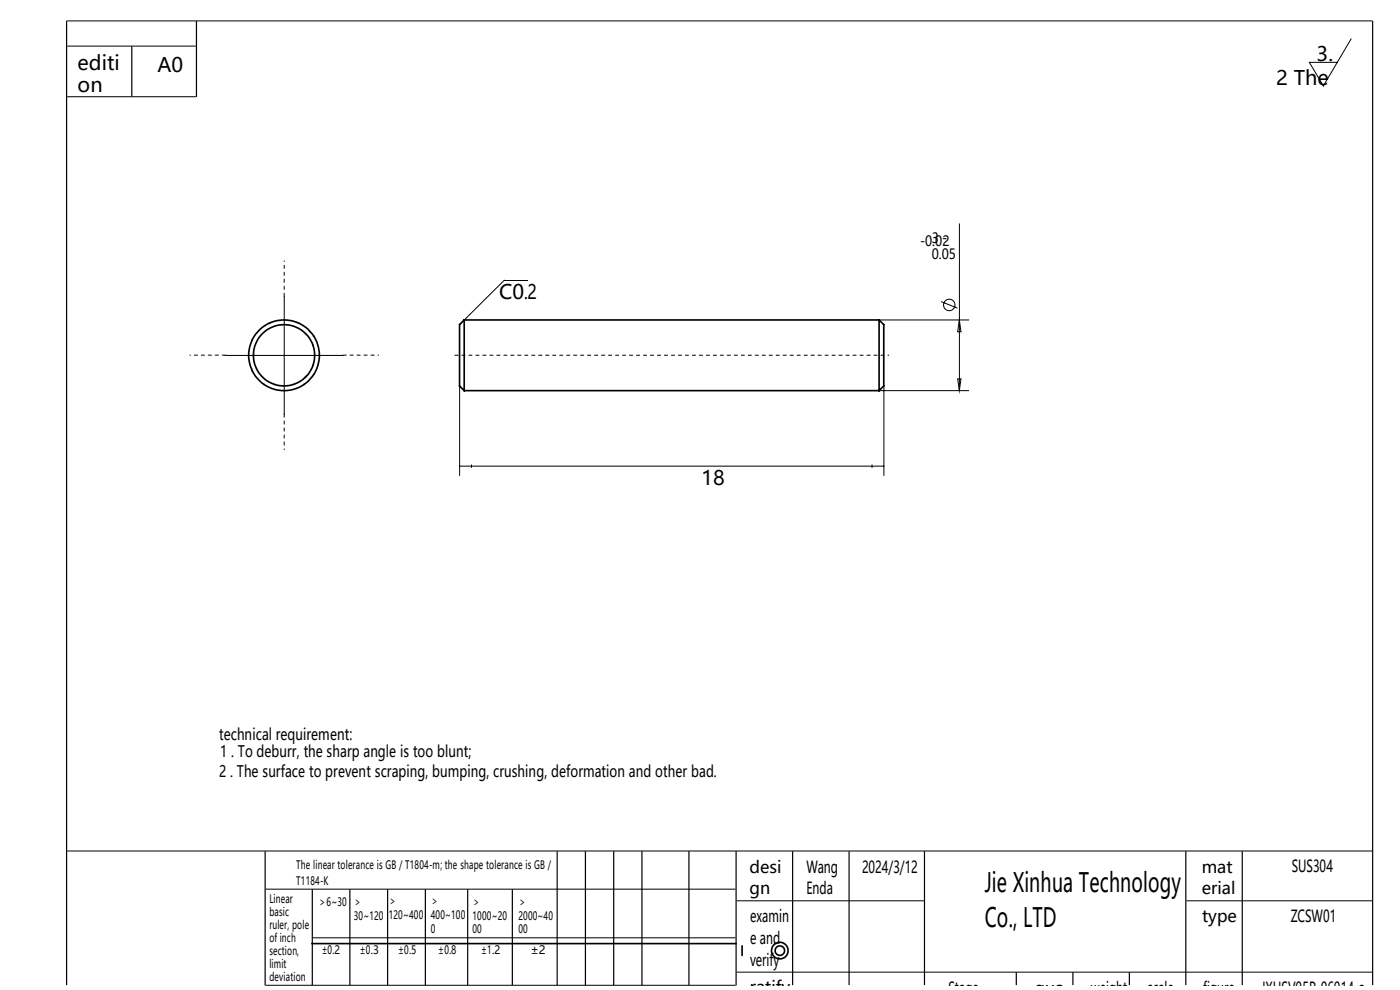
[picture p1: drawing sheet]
<svg xmlns="http://www.w3.org/2000/svg" width="297mm" height="210mm" viewBox="0 0 297 210" stroke-linecap="round" stroke-linejoin="round" font-family="sans-serif">
<g fill="#000">
<path d="M98.4 67.8l8.7-8.4-8.5 8.5z"/>
<path d="M277.7 13.2h.2l2.9 5.1zM277.7 13.2h6.1l-6 .1zM286.6 8.2l.1 .1-6 10zM286.2 -.1h3.2zM286.2 -.1h6.1zM289.2 -.1h6.1zM239.7 -.1h3.2zM239.7 -.1h6.1zM242.7 -.1h6.1zM229.3 -.1h3.2zM229.3 -.1h6.1zM232.3 -.1h6.1zM215.1 -.1h9.4zM215.1 -.1h9.4zM205.8 -.1h9.5z"/>
<path d="M60.2 62.1l.2 .1-.1 .8zM60.2 60.7h.2l-.1 .8zM60.2 59.2h.2l-.1 .8zM60.2 57.7l.2 .1-.1 .7zM60.2 56.2l.2 .1-.1 .7zM60.2 55.4a.14 .14 0 0 1 .2 0 .14 .14 0 0 1-.2 0zM47.1 75.3h.8l-.7 .1zM45.6 75.3h.8l-.7 .1zM44.1 75.3h.8l-.7 .1zM42.6 75.3h.9l-.8 .1zM41.2 75.3h.8l-.8 .1zM40.2 75.3a.15 .15 0 0 1 .3 0 .15 .15 0 0 1-.3 0zM60.2 87.8h.2l-.1 .8zM60.2 89.2l.2 .1-.1 .8zM60.2 90.7l.2 .1-.1 .7zM60.2 92.2l.2 .1-.1 .7zM60.2 93.7l.2 .1-.1 .7zM60.1 95.3a.15 .15 0 0 1 .3 0 .15 .15 0 0 1-.3 0zM72.7 75.3h.8l-.7 .1zM74.2 75.3h.8l-.7 .1zM75.7 75.3h.8l-.7 .1zM77.2 75.3h.8l-.8 .1zM78.6 75.3h.9l-.8 .1zM80.1 75.4a.15 .15 0 0 1 .3 0 .15 .15 0 0 1-.3 0z"/>
<path d="M60.2 62.8l.2 .1-.1 12.6zM47.7 75.3l12.7 .1-12.6 .1zM60.2 75.3l.2 .1-.1 12.6zM60.2 75.3l12.7 .1-12.6 .1z"/>
<path d="M66.4 79.3l.3 .1a5.3 5.3 0 0 1-2.3 2.3v-.3l.8-.6zM53.4 78.5h.2l.8 1.3 1.7 1.6v.3a5.8 5.8 0 0 1-2.7-3.2zM54.7 70a4 4 0 0 1 2.7-1.6v.2l-2 1.3-1 1.1-.8 1.2h-.3a4.3 4.3 0 0 1 1.4-2.2zM63.2 68.4a5.8 5.8 0 0 1 3.5 3h-.3l-1.6-1.8-1.6-1zM55.4 70.8a6.7 6.7 0 0 1 5.3-2.1 6.4 6.4 0 0 1 5.8 4.6h-.3l-1-1.9-1-.9-1-.7-1.7-.6-1.2-.2-1.7 .3-1.6 .7-1.4 1.1-.8 1-.6 1.6-.3 1.7 .2 1.3 .5 1.6 .8 1.1 1.2 1.1 1.6 .9v.2a6.3 6.3 0 0 1-4.6-5.8 6.6 6.6 0 0 1 1.8-5zM62.3 81.4l1.2-.6 1.1-.8 .8-1 .8-1.6h.3a5.9 5.9 0 0 1-4.2 4.2z"/>
<path d="M67.6 75.3l.2-.1a5.8 5.8 0 0 1-1.3 4.4l-.1-.2 .7-1.3 .2-.9zM55.9 81.4l1.8 .8 2.3 .5 1.9-.2 1.3-.4 1.3-.7 .2 .1a6.7 6.7 0 0 1-5.7 1.4 5.3 5.3 0 0 1-3.2-1.4zM53.4 72l.2-.1 .1 .2-.6 1.9-.2 1.8 .3 1.4 .5 1.4-.2 .2a7.2 7.2 0 0 1-.1-6.8zM57.1 68.4l1.9-.6a6.1 6.1 0 0 1 4.5 .7l-.2 .2-1.4-.5-1.4-.2-1.9 .2-1.3 .5-.2-.1zM66.4 71.2l.1-.1a5.9 5.9 0 0 1 1.3 4.5l-.2-.2-.2-1.4-.3-1.4zM66.3 73.1l.1-.1a3.9 3.9 0 0 1 .4 2.6l-.2-.2zM57.9 81.4l2.4 .3 2.1-.4 .2 .1-.1 .2-.5 .2-1.3 .2a3.5 3.5 0 0 1-2.8-.5zM66.6 75.3h.3v1l-.4 1.3-.1 .1-.2-.2z"/>
<path d="M96.4 75.3l.9 .1-.8 .1zM97.9 75.3l.8 .1-.7 .1zM99.4 75.3l.8 .1-.7 .1zM100.9 75.3l.8 .1-.7 .1zM102.4 75.3l.8 .1-.8 .1zM103.9 75.3l.8 .1-.8 .1zM105.3 75.3l.9 .1-.8 .1zM106.8 75.3l.8 .1-.7 .1zM108.3 75.3l.8 .1-.7 .1zM109.8 75.3l.8 .1-.7 .1zM111.3 75.3l.8 .1-.8 .1zM112.7 75.3l.9 .1-.8 .1zM114.2 75.3l.8 .1-.7 .1zM115.7 75.3l.8 .1-.7 .1zM117.2 75.3l.8 .1-.7 .1zM118.7 75.3l.8 .1-.8 .1zM120.2 75.3l.8 .1-.8 .1zM121.6 75.3l.9 .1-.8 .1zM123.1 75.3l.8 .1-.7 .1zM124.6 75.3l.8 .1-.7 .1zM126.1 75.3l.8 .1-.7 .1zM127.6 75.3l.8 .1-.8 .1zM129 75.3l.9 .1-.8 .1zM130.5 75.3l.8 .1-.7 .1zM132 75.3l.8 .1-.7 .1zM133.5 75.3l.8 .1-.7 .1zM135 75.3l.8 .1-.8 .1zM136.5 75.3l.8 .1-.8 .1zM137.9 75.3l.8 .1-.7 .1zM139.4 75.3l.8 .1-.7 .1zM140.9 75.3l.8 .1-.7 .1zM142.4 75.3l.8 .1-.7 .1zM143.9 75.3l.8 .1-.8 .1zM145.3 75.3l.9 .1-.8 .1zM146.8 75.3l.8 .1-.7 .1zM148.3 75.3l.8 .1-.7 .1zM149.8 75.3l.8 .1-.7 .1zM151.3 75.3l.8 .1-.8 .1zM152.7 75.3l.9 .1-.8 .1zM154.2 75.3l.8 .1-.7 .1zM155.7 75.3l.8 .1-.7 .1zM157.2 75.3l.8 .1-.7 .1zM158.7 75.3l.8 .1-.8 .1zM160.2 75.3l.8 .1-.8 .1zM161.6 75.3l.9 .1-.8 .1zM163.1 75.3l.8 .1-.7 .1zM164.6 75.3l.8 .1-.7 .1zM166.1 75.3l.8 .1-.7 .1zM167.6 75.3l.8 .1-.8 .1zM169 75.3l.9 .1-.8 .1zM170.5 75.3l.8 .1-.7 .1zM172 75.3l.8 .1-.7 .1zM173.5 75.3l.8 .1-.7 .1zM175 75.3l.8 .1-.8 .1zM176.5 75.3l.8 .1-.8 .1zM177.9 75.3l.9 .1-.8 .1zM179.4 75.3l.8 .1-.7 .1zM180.9 75.3l.8 .1-.7 .1zM182.4 75.3l.8 .1-.7 .1zM183.9 75.3l.8 .1-.8 .1zM185.3 75.3l.9 .1-.8 .1zM186.8 75.3l.8 .1-.7 .1zM188.3 75.3h.3v.1l-.3 .1z"/>
<path d="M98.4 67.8h.2v.2l-1 1h-.2v-.3zM97.4 81.8h.2l1 .9v.3h-.2l-1-1zM98.3 67.8l88.2-.1 .2 .2-.2 .1h-88zM98.3 82.8l88.2-.1 .2 .2-.2 .1h-88zM187.4 81.8h.2v.2l-1 1h-.2v-.3zM186.4 67.8h.2l1 .9v.3h-.2l-1-1zM97.4 68.7h.1a4 4 0 0 1 .2 2.2v8.9a4 4 0 0 1-.2 2.2h-.1a4 4 0 0 1-.1-2.2zM98.3 67.8l.2-.1 .2 .2v14.8a.22 .22 0 0 1-.1 .3 .22 .22 0 0 1-.3 0 .22 .22 0 0 1 0-.3zM186.4 67.8l.1-.1 .2 .2v14.8a.22 .22 0 0 1-.1 .3 .22 .22 0 0 1-.3 0 .22 .22 0 0 1 0-.3zM187.3 68.8l.2-.1a4 4 0 0 1 .2 2.2v8.9a4 4 0 0 1-.2 2.2h-.1a4 4 0 0 1-.1-2.2z"/>
<path d="M200.3 64.7a1.11 1.11 0 0 0 2.2 0 1.11 1.11 0 0 0-2.2 0zM200 64.7a1.35 1.35 0 0 1 2.7 0 1.35 1.35 0 0 1-2.7 0zM199.7 63.9l3.5 1.4-.1 .2-3.5-1.4z"/>
<path d="M186.5 82.8l19.1 .1-19.1 .1zM186.5 67.8l19.1 .1-19.1 .1zM203.5 67.8l.1 .1-.1 15.1zM203.5 47.4l.1 .1-.1 20.5zM97.4 81.8l.2 .1-.1 19.1zM187.4 81.8l.2 .1-.1 19.1zM97.4 98.8l90.2 .1-90.1 .1z"/>
<path d="M203 80.3h1l-.5 3.3zM203.3 80.4l.3 2.5h-.2l.4-2.5 .1 .1h-.7zM203.5 67.1l.5 3.4h-1zM203.4 67.9h.2l-.3 2.5-.1-.1h.7l-.1 .1zM99.9 98.5h.2v.8h-.2zM184.9 98.5h.2v.8h-.2z"/>
<path d="M66 200.1l90.2-.1 .1 .2-.1 .1h-90zM157.3 200.6l.2-.1 .1 .2v2l-.2 .1-.1-.1z"/>
<path d="M164.6 201.7a.85 .85 0 0 0 1.7 0 .85 .85 0 0 0-1.7 0zM164.3 201.7a1.18 1.18 0 0 1 2.3 0 1.18 1.18 0 0 1-2.3 0zM163.9 201.6a1.58 1.58 0 0 0 3.1 0 1.58 1.58 0 0 0-3.1 0zM163.5 201.7a1.95 1.95 0 0 1 3.9 0 1.95 1.95 0 0 1-3.9 0z"/>
</g>
<path d="M14.3 9.8h27.3M14.3 4.4h276.8M14.3 20.5h27.3M106.9 59.5h5.1M14.3 180.5h276.8M56.4 188.6h99.6M66.4 198.9h89.6M156.3 191.1h39.7M251.7 191.1h39.4M56.4 209h99.6M156.3 206.2h134.8" fill="none" stroke="#000" stroke-width=".21"/>
<g fill="none" stroke="#000" stroke-width=".25">
<path d="M14.1 4.4v204.6M28 9.8v10.7M41.7 4.5v16.1M291.2 4.4v204.6M56.3 180.6v28.5M66.3 188.7v20.3M74.2 188.7v20.3M82.2 188.7v20.3M90.2 188.7v20.3M99.2 188.7v20.3M108.7 188.7v20.3M118.2 180.6v28.4"/>
<path d="M124.2 180.6v28.4M130.2 180.6v28.4M136.2 180.6v28.4M146.2 180.6v28.4M156.2 180.6v28.5M168.2 180.6v28.4M180.1 180.6v28.4M196.1 180.6v28.4M251.6 180.6v28.4M263.5 180.6v28.4M215.6 206.3v2.7M227.6 206.3v2.7"/>
<path d="M239.6 206.3v2.7"/>
</g>
<g font-size="5.6">
<text x="208.9" y="189.1">Jie Xinhua Technology</text>
<text x="208.9" y="196.7">Co., LTD</text>
</g>
<g font-size="4.2">
<text x="16.5" y="14.8">editi</text>
<text x="33.4" y="15.3">A0</text>
<text x="279.3" y="12.9">3.</text>
<text x="16.5" y="19.5">on</text>
<text x="270.7" y="18.1">2 The</text>
<text x="105.9" y="63.4">C0.2</text>
<text x="148.8" y="102.9">18</text>
</g>
<g font-size="3.5">
<text x="159" y="185.1">desi</text>
<text x="171.1" y="185.1">Wang</text>
<text x="182.9" y="185.1">2024/3/12</text>
<text x="254.9" y="185.1">mat</text>
<text x="274" y="185">SUS304</text>
<text x="159" y="189.5">gn</text>
<text x="171.1" y="189.5">Enda</text>
<text x="254.9" y="189.7">erial</text>
<text x="159.1" y="195.7">examin</text>
<text x="255" y="195.7">type</text>
<text x="273.8" y="195.6">ZCSW01</text>
<text x="159.1" y="200.3">e and</text>
<text x="159.1" y="204.8">verify</text>
<text x="159" y="210.7">ratify</text>
<text x="201.2" y="210.8">Stage</text>
<text x="219.5" y="210.8">qua</text>
<text x="231.4" y="210.8">weight</text>
<text x="243.5" y="210.8">scale</text>
<text x="255.3" y="210.8">figure</text>
<text x="267.5" y="210.9">JXHSV05P-06014-a</text>
</g>
<g font-size="3.4">
<text x="46.5" y="157">technical requirement:</text>
<text x="46.7" y="160.6">1 . To deburr, the sharp angle is too blunt;</text>
<text x="46.5" y="164.7">2 . The surface to prevent scraping, bumping, crushing, deformation and other bad.</text>
</g>
<g font-size="3">
<text x="195.2" y="52.1">-03</text>
<text x="197.8" y="52.1">.0-2</text>
<text x="197.7" y="55">0.05</text>
</g>
<g font-size="2.5">
<text x="62.9" y="184.3">The linear tolerance is GB / T1804-m; the shape tolerance is GB /</text>
<text x="57.1" y="191.6">Linear</text>
<text x="62.9" y="187.6">T1184-K</text>
<text x="57.1" y="194.3">basic</text>
<text x="57.1" y="197.1">ruler, pole</text>
<text x="67.6" y="192.2">＞6~30</text>
<text x="75.1" y="192.2">＞</text>
<text x="75.1" y="195.1">30~120</text>
<text x="82.5" y="192">＞</text>
<text x="82.5" y="195">120~400</text>
<text x="91.4" y="192">＞</text>
<text x="91.4" y="195">400~100</text>
<text x="91.4" y="197.8">0</text>
<text x="100.2" y="192.2">＞</text>
<text x="100.2" y="195.1">1000~20</text>
<text x="110" y="192.2">＞</text>
<text x="110" y="195.1">2000~40</text>
<text x="57.1" y="199.8">of inch</text>
<text x="57.1" y="202.5">section,</text>
<text x="68.2" y="202.4">±0.2</text>
<text x="76.4" y="202.4">±0.3</text>
<text x="84.5" y="202.4">±0.5</text>
<text x="93" y="202.4">±0.8</text>
<text x="100.2" y="198">00</text>
<text x="102.1" y="202.4">±1.2</text>
<text x="110" y="198">00</text>
<text x="112.5" y="202.4">±2</text>
<text x="57.1" y="205.3">limit</text>
<text x="57.1" y="208">deviation</text>
</g>
</svg>
